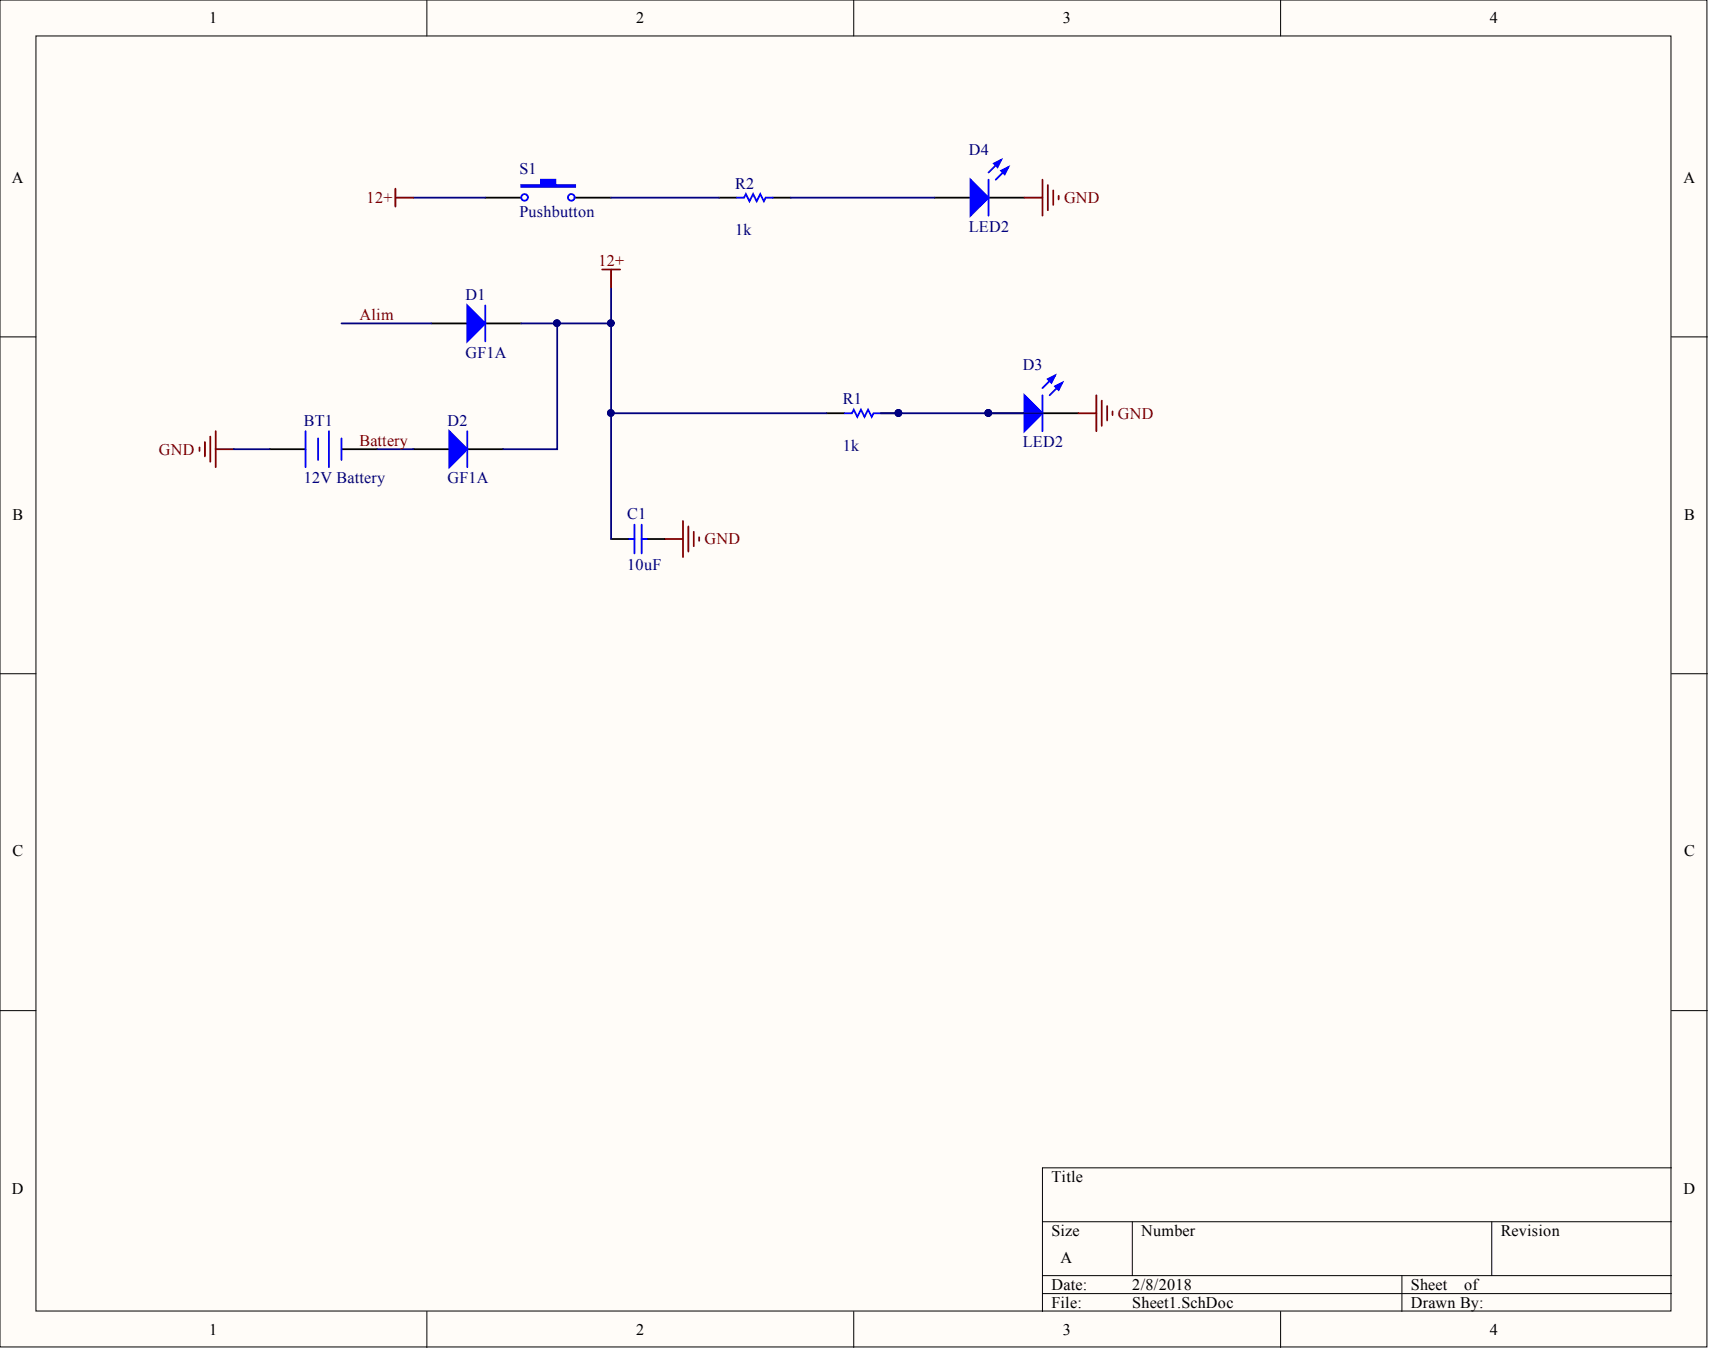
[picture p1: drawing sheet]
<svg xmlns="http://www.w3.org/2000/svg" width="241mm" height="190mm" viewBox="0 0 241 190" stroke-linecap="round" stroke-linejoin="round" font-family="sans-serif">
<g fill="#fffcf8" stroke="#000" stroke-width=".14">
<path d="M0 0h240.9v190.1h-240.9z"/>
<path d="M5.1 5.1h230.7v179.9h-230.7z"/>
</g>
<g fill="none" stroke="#000" stroke-width=".14">
<path d="M60.2 0v5.1M120.5 0v5.1M180.7 0v5.1M0 47.5h5.1M235.9 47.5h5M0 95.1h5.1M235.9 95.1h5M0 142.6h5.1M235.9 142.6h5M147.1 172.4h88.8M159.8 172.4v7.6M210.5 172.4v7.6"/>
<path d="M235.9 164.8h-88.8v20.3M60.2 185.1v5M120.5 185.1v5M147.1 180h88.8M147.1 182.5h88.8M180.7 185.1v5M197.8 180v5.1"/>
</g>
<g fill="none" stroke="#000" stroke-width=".25">
<path d="M68.5 27.9h5.1M81.2 27.9h5M101.4 27.9h2.6M109.1 27.9h2.5M131.9 27.9h5.1M139.5 27.9h5.1M60.9 45.6h5M68.5 45.6h5.1M116.7 58.3h2.5M124.3 58.3h2.5M139.5 58.3h5.1M147.1 58.3h5.1"/>
<path d="M38 63.4h5.1M48.2 63.4h5.1M58.3 63.4h5.1M65.9 63.4h5.1M86.2 76.1h2.6M91.3 76.1h2.5"/>
</g>
<g fill="#00f" stroke="#00f" stroke-width=".25">
<path d="M137 25.4l2.5 2.5-2.5 2.5z"/>
<path d="M141.3 24.1l1-.5-.5 1z"/>
<path d="M140.3 23.1l1-.5-.5 1z"/>
<path d="M144.6 55.8l2.5 2.5-2.5 2.6z"/>
<path d="M148.9 54.5l1-.5-.5 1z"/>
<path d="M147.9 53.5l1-.5-.5 1z"/>
<path d="M65.9 43.1l2.6 2.5-2.6 2.6z"/>
<path d="M63.4 60.9l2.5 2.5-2.5 2.5z"/>
<path d="M73.6 26.1h2.7v-.7h2.1v.7h2.8v.3h-7.6z" fill-rule="evenodd"/>
</g>
<g fill="none" stroke="#00f" stroke-width=".25">
<path d="M104 27.9h1l.3-.5 .5 1 .5-1 .5 1 .5-1 .5 1 .2-.5h1.1M139.5 25.4v5M141.3 22.6l-1.8 1.7M142.3 23.6l-1.8 1.8M68.5 43.1v5.1M119.2 58.3h1l.3-.5 .5 1 .5-1 .5 1 .5-1 .5 1 .3-.5h1M147.1 55.8v5.1M148.9 53l-1.8 1.8M149.9 54l-1.8 1.8M43.1 60.9v5M44.9 61.9v3M46.4 60.9v5"/>
<path d="M48.2 61.9v3M65.9 60.9v5M88.8 76.1h.7M89.5 74v4.1M90.5 74v4.1M90.5 76.1h.8"/>
<circle cx="74" cy="27.9" r=".47"/>
<circle cx="80.6" cy="27.9" r=".47"/>
</g>
<g fill="#000080" stroke="#000080" stroke-width=".14">
<circle cx="139.5" cy="58.3" r=".47"/>
<circle cx="126.8" cy="58.3" r=".47"/>
<circle cx="78.6" cy="45.6" r=".47"/>
<circle cx="86.2" cy="58.3" r=".47"/>
<circle cx="86.2" cy="45.6" r=".47"/>
</g>
<path d="M58.3 27.9h10.2M86.2 27.9h15.2M111.6 27.9h20.3M48.2 45.6h12.7M73.6 45.6h12.6v12.7h30.5M78.6 45.6v17.8h-7.6M86.2 40.6v5M86.2 58.3v17.8M124.3 58.3h22.8M33 63.4h5M53.3 63.4h5" fill="none" stroke="#000080" stroke-width=".25"/>
<g fill="none" stroke="#800000" stroke-width=".25">
<path d="M55.8 26.6v2.6M55.8 27.9h2.5M85 38h2.5M86.2 38v2.6M144.6 27.9h2.5M147.1 25.4v5M147.9 26.1v3.6M148.6 26.9v2M149.4 27.6v.5M152.2 58.3h2.5M154.7 55.8v5.1M155.5 56.5v3.6"/>
<path d="M156.2 57.3v2M157 58.1v.5M28.2 63.1v.5M28.9 62.4v2M29.7 61.6v3.6M30.4 60.9v5M30.4 63.4h2.6M93.8 76.1h2.6M96.4 73.5v5.1M97.1 74.3v3.5M97.9 75v2.1M98.7 75.8v.5"/>
</g>
<g font-size="2.3">
<text x="29.5" y="3.3">1</text>
<text x="89.8" y="3.3">2</text>
<text x="150" y="3.3">3</text>
<text x="210.3" y="3.3">4</text>
<text x="1.7" y="25.8">A</text>
<text x="237.6" y="25.8">A</text>
<text x="1.8" y="73.4">B</text>
<text x="237.6" y="73.4">B</text>
<text x="1.8" y="120.9">C</text>
<text x="237.6" y="120.9">C</text>
<text x="148.4" y="166.8">Title</text>
<text x="1.7" y="168.4">D</text>
<text x="237.6" y="168.4">D</text>
<text x="148.4" y="174.4">Size</text>
<text x="149.6" y="178.2">A</text>
<text x="161.1" y="174.4">Number</text>
<text x="211.8" y="174.4">Revision</text>
<text x="148.4" y="182">Date:</text>
<text x="148.4" y="184.6">File:</text>
<text x="159.8" y="182">2/8/2018</text>
<text x="159.8" y="184.6">Sheet1.SchDoc</text>
<text x="199.1" y="182">Sheet</text>
<text x="199.1" y="184.6">Drawn By:</text>
<text x="206.6" y="182">of</text>
<text x="29.5" y="188.4">1</text>
<text x="89.8" y="188.4">2</text>
<text x="150" y="188.4">3</text>
<text x="210.3" y="188.4">4</text>
</g>
<g font-size="2.3" fill="#000080">
<text x="136.7" y="21.8">D4</text>
<text x="73.3" y="24.6">S1</text>
<text x="103.7" y="26.6">R2</text>
<text x="73.3" y="30.7">Pushbutton</text>
<text x="103.7" y="33.2">1k</text>
<text x="136.7" y="32.7">LED2</text>
<text x="65.7" y="42.3">D1</text>
<text x="65.7" y="50.5">GF1A</text>
<text x="144.3" y="52.2">D3</text>
<text x="118.9" y="57">R1</text>
<text x="42.9" y="60.1">BT1</text>
<text x="63.2" y="60.1">D2</text>
<text x="118.9" y="63.6">1k</text>
<text x="144.3" y="63.1">LED2</text>
<text x="42.9" y="68.2">12V Battery</text>
<text x="63.2" y="68.2">GF1A</text>
<text x="88.5" y="73.3">C1</text>
<text x="88.5" y="80.4">10uF</text>
</g>
<g font-size="2.3" fill="#800000">
<text x="51.7" y="28.7">12+</text>
<text x="150.1" y="28.7">GND</text>
<text x="84.5" y="37.5">12+</text>
<text x="50.7" y="45.1">Alim</text>
<text x="157.8" y="59.1">GND</text>
<text x="22.4" y="64.1">GND</text>
<text x="50.7" y="62.9">Battery</text>
<text x="99.4" y="76.8">GND</text>
</g>
</svg>
